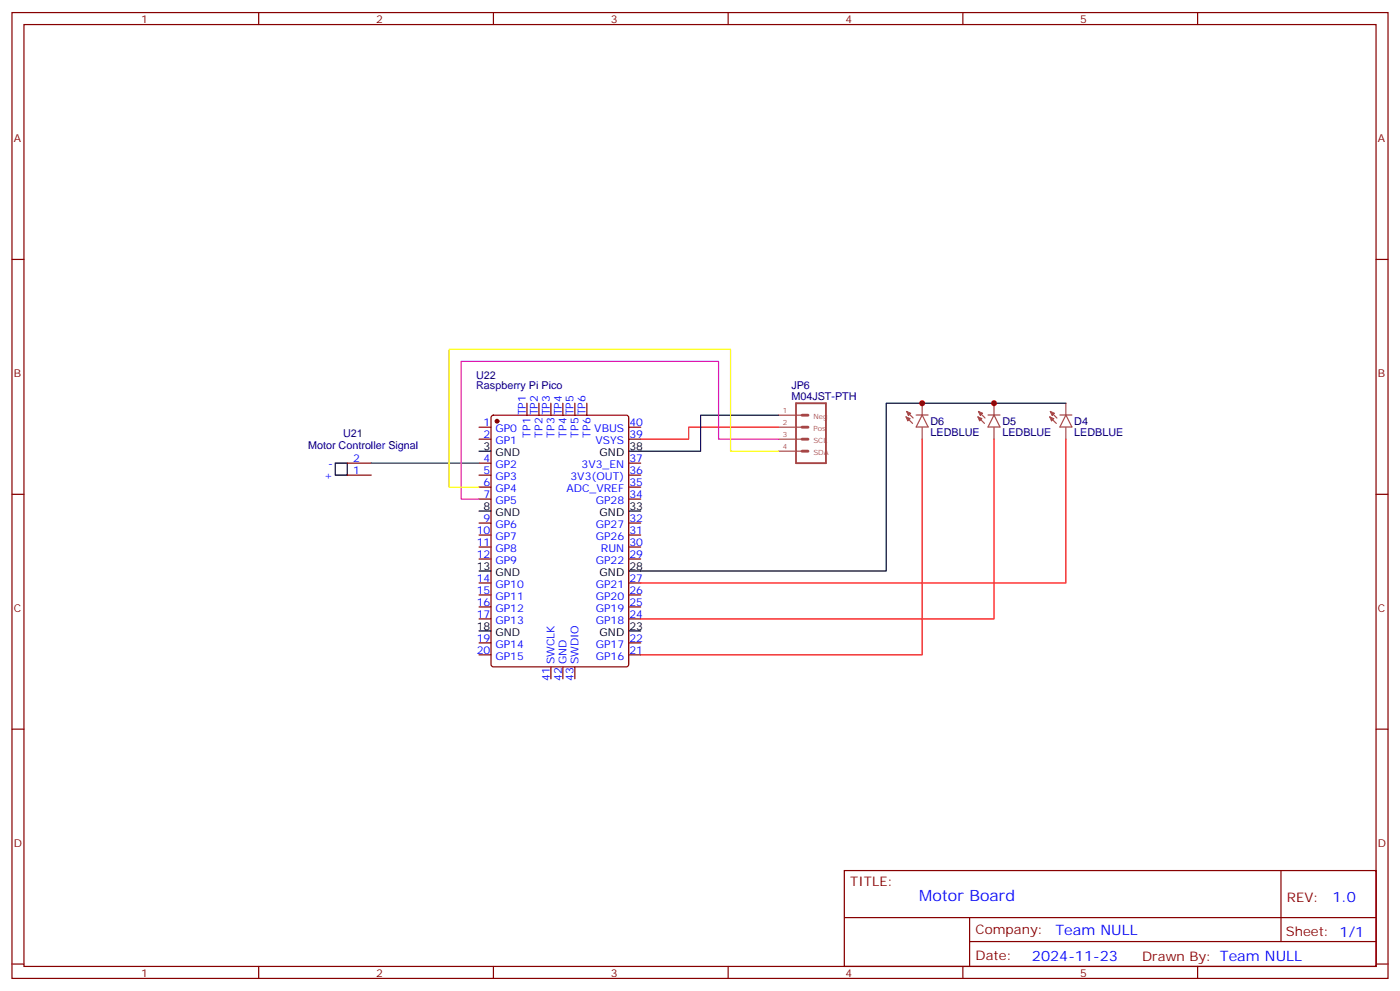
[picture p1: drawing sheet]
<svg xmlns="http://www.w3.org/2000/svg" width="412mm" height="292mm" viewBox="0 0 412 292" stroke-linecap="round" stroke-linejoin="round" font-family="sans-serif">
<g fill="none" stroke="#870000" stroke-width=".35">
<path d="M3.5 3.7h405.4v284.3h-405.4zM7.1 7.2h398.2v277.3h-398.2zM76.2 3.7v3.5M145.3 3.7v3.5M214.5 3.7v3.5M283.6 3.7v3.5M352.8 3.7v3.5M3.5 76.4h3.6M405.3 76.4h3.6M155.2 118.7v3.5M158.7 118.7v3.5M162.3 118.7v3.5"/>
<path d="M165.8 118.7v3.5M169.3 118.7v3.5M172.9 118.7v3.5M102.3 139.9h7.1M102.3 136.3h7.1M141.1 139.9h3.5M141.1 136.3h3.5M141.1 125.8h3.5M141.1 129.3h3.5M144.9 122.4l.4-.2h39.2l.7 .5v72.9l-.5 .7h-39.4l-.6-.4-.1-73zM185.2 139.9h3.5M185.2 136.3h3.5"/>
<path d="M185.2 125.8h3.5M185.2 129.3h3.5M3.5 145.5h3.6M141.1 143.4h3.5M141.1 146.9h3.5M141.1 154h3.5M141.1 157.5h3.5M185.2 143.4h3.5M185.2 146.9h3.5M185.2 154h3.5M185.2 157.5h3.5M405.3 145.5h3.6"/>
<path d="M141.1 161h3.5M141.1 164.6h3.5M141.1 171.6h3.5M141.1 175.2h3.5M141.1 178.7h3.5M185.2 161h3.5M185.2 164.6h3.5M185.2 171.6h3.5M185.2 175.2h3.5M185.2 178.7h3.5M141.1 182.2h3.5M141.1 189.3h3.5"/>
<path d="M141.1 192.8h3.5M162.3 196.3v3.5M165.8 196.3v3.5M169.3 196.3v3.5M185.2 182.2h3.5M185.2 189.3h3.5M185.2 192.8h3.5M3.5 214.7h3.6M405.3 214.7h3.6M248.7 256.3h156.6v28.2h-156.6zM377.3 256.3v20.9M248.7 270.1h156.5"/>
<path d="M285.6 277.2h119.6M285.6 270.1v14.2M3.5 283.8h3.6M76.2 284.5v3.5M145.3 284.5v3.5M214.5 284.5v3.5M283.6 284.5v3.5M352.8 284.5v3.5M405.3 283.8h3.6"/>
</g>
<path d="M314 118.7h-52.9v49.4h-75.9M98.8 136.3h3.5v3.6h-3.5zM141.1 132.8h3.5M229.3 122.2h-22.9v10.6h-21.2M141.1 150.5h3.5M185.2 150.5h3.5M141.1 168.1h3.5M141.1 185.7h3.5M185.2 185.7h3.5" fill="none" stroke="#000" stroke-width=".35"/>
<path d="M234.5 118.7h8.8v17.6h-8.8z" fill="none" stroke="#a64a4a" stroke-width=".56"/>
<path d="M236.2 129.3h1.8M236.2 125.8h1.8M236.2 122.2h1.8M236.2 132.8h1.8" fill="none" stroke="#a64a4a" stroke-width=".85"/>
<g fill="none" stroke="#a64a4a" stroke-width=".35">
<path d="M271.6 118.7v3.5M292.8 118.7v3.5M314 118.7v3.5M229.3 122.2h6.9M229.3 125.8h6.9M229.3 129.3h6.9M229.3 132.8h6.9M266.9 122.7l1.9 2M267.1 121.1l1.9 2M269.9 122.2h3.5M271.6 122.2l1.8 3.5h-3.5zM271.6 125.8v3.5"/>
<path d="M288 122.7l2 2M288.2 121.1l2 2M291 122.2h3.6M292.8 122.2l1.8 3.5h-3.6zM292.8 125.8v3.5M309.2 122.7l1.9 2M309.4 121.1l1.9 2M312.2 122.2h3.5M314 122.2l1.7 3.5h-3.5zM314 125.8v3.5"/>
</g>
<g fill="#a64a4a" stroke="#a64a4a" stroke-width=".29">
<path d="M309.2 122.7l1.2 .5-.7 .7z"/>
<path d="M309.4 121.1l1.2 .6-.7 .7z"/>
<path d="M288 122.7l1.3 .5-.7 .7z"/>
<path d="M288.2 121.1l1.3 .6-.8 .7z"/>
<path d="M266.9 122.7l1.2 .5-.7 .7z"/>
<path d="M267.1 121.1l1.2 .6-.7 .7z"/>
</g>
<circle cx="146.4" cy="124" r=".53" fill="#870000" stroke="#870000" stroke-width=".35"/>
<path d="M109.4 136.3h31.7" fill="none" stroke="#008700" stroke-width=".35"/>
<path d="M229.3 125.8h-26.5v3.5h-14.1M271.6 129.3v63.5h-82.9M292.8 129.3v52.9h-104.1M314 129.3v42.3h-125.3" fill="none" stroke="#f00" stroke-width=".35"/>
<path d="M229.3 129.3h-17.6v-22.9h-75.9v40.5h5.3" fill="none" stroke="#f0f" stroke-width=".35"/>
<path d="M229.3 132.8h-14.1v-30h-82.9v40.6h8.8" fill="none" stroke="#ff0" stroke-width=".35"/>
<g fill="#c00">
<circle cx="271.6" cy="118.7" r=".88"/>
<circle cx="292.8" cy="118.7" r=".88"/>
</g>
<text font-size="4.6" fill="#00f" x="270.8" y="265.3">Motor Board</text>
<g font-size="4.2" fill="#00f">
<text x="392.5" y="265.6">1.0</text>
<text x="310.9" y="275.1">Team NULL</text>
<text x="304" y="282.9">2024-11-23</text>
</g>
<g font-size="3.9" fill="#800">
<text x="250.5" y="260.9">TITLE:</text>
<text x="379.1" y="265.6">REV:</text>
<text x="287.4" y="275.1">Company:</text>
<text x="378.7" y="275.7">Sheet: 1/1</text>
<text x="287.4" y="282.8">Date:</text>
<text x="336.4" y="282.8">Drawn By: Team NULL</text>
</g>
<g font-size="3.2" fill="#800">
<text x="41.6" y="6.7">1</text>
<text x="110.8" y="6.7">2</text>
<text x="179.9" y="6.7">3</text>
<text x="249.1" y="6.7">4</text>
<text x="318.2" y="6.7">5</text>
<text x="4.1" y="41.8">A</text>
<text x="405.9" y="41.8">A</text>
<text x="4.1" y="110.9">B</text>
<text x="405.9" y="110.9">B</text>
<text x="4.1" y="180.1">C</text>
<text x="405.9" y="180.1">C</text>
<text x="4.1" y="249.2">D</text>
<text x="405.9" y="249.2">D</text>
<text x="41.6" y="287.5">1</text>
<text x="110.8" y="287.5">2</text>
<text x="179.9" y="287.5">3</text>
<text x="249.1" y="287.5">4</text>
<text x="318.2" y="287.5">5</text>
</g>
<g font-size="3.2" fill="#000080">
<text x="140.3" y="111.4">U22</text>
<text x="140.3" y="114.6">Raspberry Pi Pico</text>
<text x="233.1" y="117.7">M04JST-PTH</text>
<text x="233.1" y="114.4">JP6</text>
<text x="274.1" y="125.1">D6</text>
<text x="295.3" y="125.1">D5</text>
<text x="316.4" y="125.1">D4</text>
<text x="101" y="128.7">U21</text>
<text x="274.1" y="128.3">LEDBLUE</text>
<text x="295.3" y="128.3">LEDBLUE</text>
<text x="316.4" y="128.3">LEDBLUE</text>
<text x="90.8" y="132.2">Motor Controller Signal</text>
</g>
<g font-size="3.2" fill="#00f">
<text x="142.4" y="125.4">1</text>
<text x="154.9" y="122.2" transform="rotate(-90 154.9 122.2)">TP1</text>
<text x="158.4" y="122.2" transform="rotate(-90 158.4 122.2)">TP2</text>
<text x="161.9" y="122.2" transform="rotate(-90 161.9 122.2)">TP3</text>
<text x="165.5" y="122.2" transform="rotate(-90 165.5 122.2)">TP4</text>
<text x="169" y="122.2" transform="rotate(-90 169 122.2)">TP5</text>
<text x="172.5" y="122.2" transform="rotate(-90 172.5 122.2)">TP6</text>
<text x="185.4" y="125.4">40</text>
<text x="142.4" y="128.9">2</text>
<text x="145.9" y="127.2">GP0</text>
<text x="145.9" y="130.7">GP1</text>
<text x="156.3" y="128.8" transform="rotate(-90 156.3 128.8)">TP1</text>
<text x="159.8" y="128.8" transform="rotate(-90 159.8 128.8)">TP2</text>
<text x="163.3" y="128.8" transform="rotate(-90 163.3 128.8)">TP3</text>
<text x="166.9" y="128.8" transform="rotate(-90 166.9 128.8)">TP4</text>
<text x="170.4" y="128.8" transform="rotate(-90 170.4 128.8)">TP5</text>
<text x="173.9" y="128.8" transform="rotate(-90 173.9 128.8)">TP6</text>
<text x="175.1" y="127.2">VBUS</text>
<text x="175.4" y="130.7">VSYS</text>
<text x="185.4" y="128.9">39</text>
<text x="96.6" y="137.4">-</text>
<text x="104.1" y="136">2</text>
<text x="142.4" y="136">4</text>
<text x="145.9" y="137.8">GP2</text>
<text x="171.3" y="137.8">3V3_EN</text>
<text x="185.4" y="136">37</text>
<text x="95.5" y="140.9">+</text>
<text x="104.1" y="139.5">1</text>
<text x="142.4" y="139.5">5</text>
<text x="142.4" y="143.1">6</text>
<text x="145.9" y="141.3">GP3</text>
<text x="168" y="141.3">3V3(OUT)</text>
<text x="185.4" y="143.1">35</text>
<text x="185.4" y="139.5">36</text>
<text x="142.4" y="146.6">7</text>
<text x="145.9" y="144.8">GP4</text>
<text x="145.9" y="148.3">GP5</text>
<text x="166.9" y="144.8">ADC_VREF</text>
<text x="175.5" y="148.3">GP28</text>
<text x="185.4" y="146.6">34</text>
<text x="142.4" y="153.6">9</text>
<text x="145.9" y="155.4">GP6</text>
<text x="175.5" y="155.4">GP27</text>
<text x="185.4" y="153.6">32</text>
<text x="140.4" y="157.2">10</text>
<text x="140.4" y="160.7">11</text>
<text x="145.9" y="158.9">GP7</text>
<text x="175.5" y="158.9">GP26</text>
<text x="185.4" y="160.7">30</text>
<text x="185.4" y="157.2">31</text>
<text x="140.4" y="164.2">12</text>
<text x="145.9" y="162.5">GP8</text>
<text x="145.9" y="166">GP9</text>
<text x="175.5" y="166">GP22</text>
<text x="177" y="162.5">RUN</text>
<text x="185.4" y="164.2">29</text>
<text x="140.4" y="171.3">14</text>
<text x="145.9" y="173">GP10</text>
<text x="175.5" y="173">GP21</text>
<text x="185.4" y="171.3">27</text>
<text x="140.4" y="174.8">15</text>
<text x="140.4" y="178.3">16</text>
<text x="145.9" y="176.6">GP11</text>
<text x="175.5" y="176.6">GP20</text>
<text x="185.4" y="178.3">25</text>
<text x="185.4" y="174.8">26</text>
<text x="140.4" y="181.9">17</text>
<text x="145.9" y="180.1">GP12</text>
<text x="145.9" y="183.6">GP13</text>
<text x="175.5" y="183.6">GP18</text>
<text x="175.5" y="180.1">GP19</text>
<text x="185.4" y="181.9">24</text>
<text x="140.4" y="188.9">19</text>
<text x="145.9" y="190.7">GP14</text>
<text x="175.5" y="190.7">GP17</text>
<text x="185.4" y="188.9">22</text>
<text x="140.4" y="192.4">20</text>
<text x="145.9" y="194.2">GP15</text>
<text x="163.3" y="195.6" transform="rotate(-90 163.3 195.6)">SWCLK</text>
<text x="166.9" y="195.6" transform="rotate(-90 166.9 195.6)">GND</text>
<text x="170.4" y="195.6" transform="rotate(-90 170.4 195.6)">SWDIO</text>
<text x="175.5" y="194.2">GP16</text>
<text x="185.4" y="192.4">21</text>
<text x="161.9" y="200.4" transform="rotate(-90 161.9 200.4)">41</text>
<text x="165.5" y="200.4" transform="rotate(-90 165.5 200.4)">42</text>
<text x="169" y="200.4" transform="rotate(-90 169 200.4)">43</text>
</g>
<g font-size="3.2">
<text x="142.4" y="132.5">3</text>
<text x="145.9" y="134.2">GND</text>
<text x="176.6" y="134.2">GND</text>
<text x="185.4" y="132.5">38</text>
<text x="142.4" y="150.1">8</text>
<text x="145.9" y="151.9">GND</text>
<text x="176.6" y="151.9">GND</text>
<text x="185.4" y="150.1">33</text>
<text x="140.4" y="167.7">13</text>
<text x="185.4" y="167.7">28</text>
<text x="145.9" y="169.5">GND</text>
<text x="176.6" y="169.5">GND</text>
<text x="140.4" y="185.4">18</text>
<text x="185.4" y="185.4">23</text>
<text x="145.9" y="187.1">GND</text>
<text x="176.6" y="187.1">GND</text>
</g>
<g font-size="2.1" fill="#a54b4b">
<text x="230.6" y="121.5">1</text>
<text x="230.6" y="125.1">2</text>
<text x="239.6" y="123.3">Neg</text>
<text x="230.6" y="128.6">3</text>
<text x="239.6" y="126.8">Pos</text>
<text x="239.6" y="130.3">SCL</text>
<text x="230.6" y="132.1">4</text>
<text x="239.6" y="133.9">SDA</text>
</g>
</svg>
